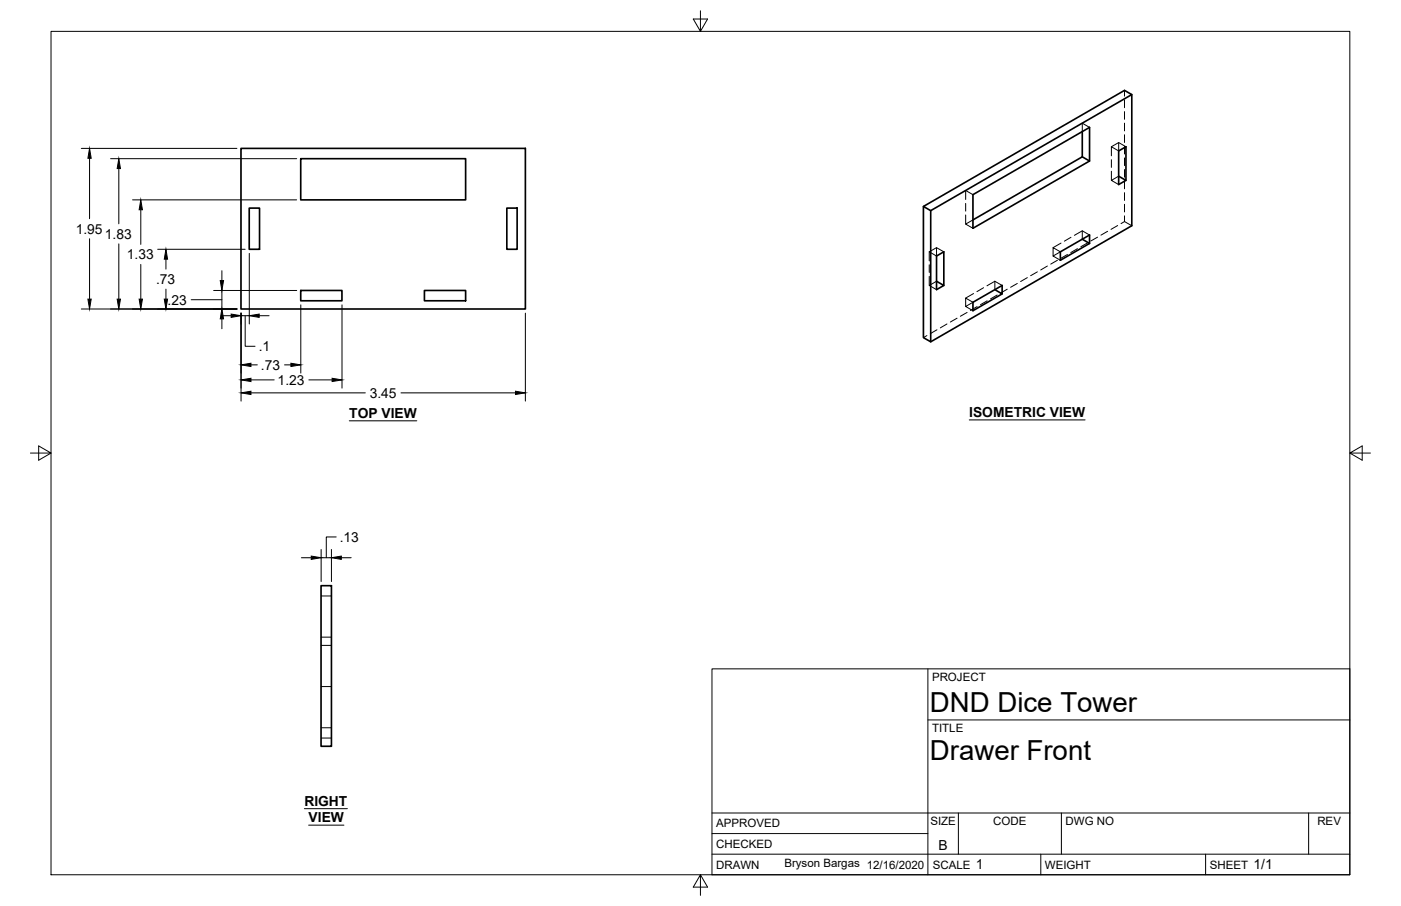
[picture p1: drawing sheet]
<svg xmlns="http://www.w3.org/2000/svg" width="432mm" height="279mm" viewBox="0 0 432 279" stroke-linecap="round" stroke-linejoin="round" font-family="sans-serif">
<!-- layer: Hidden -->
<g fill="none" stroke="#000" stroke-width=".31">
<path d="M335.8 39.3l-2.2-1.3v2.6M346.6 27.9v1.8M346.6 30.8v2.4M346.6 34.4v2.4M346.6 38v2.4M342.5 45.3l2.3-1.3 2.2 1.3M342.5 49.3v2.3M342.5 52.8v2.8M344.8 44v2.5l-2.3-1.2v2.7M344.8 54.3l-2.3 1.3 2.3 1.3M346.6 41.6v2.3M346.6 45.1v2.4"/>
<path d="M346.6 48.7v2.4M346.6 52.3v2.4M346.6 55.8v2.4M346.6 59.4v2.4M286.4 77.7l2.2-1.3 2.3 1.3M286.4 77.7v2.8M288.6 76.4v2.6l-2.2-1.3M297.6 62.7v2.4M297.6 66.3v2.8M299.9 67.8l-2.3 1.3 2.3 1.3M299.9 60l-2.3-1.3v2.8M324.6 79v-2.6l2.2 1.3-2.2 1.3 2.2 1.3"/>
<path d="M327 75l-2.4 1.4M329 78.5l-2.1 1.2M330.1 73.2l-2.1 1.2M332.1 76.7l-2.1 1.2M333.6 71.2v2.6M335.2 74.9l-2.1 1.2M335.8 72.5l-2.2-1.3-2.5 1.4M338.3 73.1l-2.1 1.2M341.4 71.3l-2.1 1.2M344.5 69.6l-2.1 1.1M346.6 68.3l-1.1 .7M346.6 68.3l2.2 1.3"/>
<path d="M346.6 63v2.4M346.6 66.6v1.7M286.4 81.7v2.3M286.4 85.2v2.8M288.6 86.7l-2.2 1.3 2.2 1.3M291.9 99.9l-2.1 1.2M295 98.1l-2.1 1.2M297.6 94.5v-2.6l2.3 1.3-2.3 1.3 2.3 1.3M298.1 96.4l-2.1 1.1M300.1 90.5l-2.5 1.4M301.2 94.6l-2.1 1.2M303.1 88.7l-2 1.2"/>
<path d="M304.2 92.8l-2 1.2M306.6 86.7v2.6M306.6 86.7l2.3 1.3M306.6 86.7l-2.4 1.4M307.3 91l-2 1.2M310.4 89.2l-2 1.2M313.5 87.4l-2 1.2M316.6 85.6l-2 1.2M319.7 83.8l-2.1 1.2M322.8 82l-2 1.2M325.9 80.3l-2.1 1.1M285.7 103.5l-1.1 .6"/>
<path d="M288.8 101.7l-2.1 1.2M99 196.5h3.2M99 183.8h3.2M99 199h3.2M99 211.7h3.2M99 227.6h3.2M99 224.4h3.2"/>
</g>
<!-- layer: Visible -->
<g fill="none" stroke="#000" stroke-width=".51">
<path d="M348.8 29.2v40.4l-61.9 35.8-2.3-1.3v-40.4M74.3 45.8h87.6v49.5h-87.6zM92.7 48.9h50.8v12.7h-50.8zM333.6 48.4l2.2 1.3-35.9 20.7v-10.4l35.9-20.7v10.4M333.6 48.4l-33.7 19.4M333.6 40.6v7.8M344.8 54.3l2.2 1.3-2.2 1.3v-10.4l2.2-1.2v10.3M76.8 64.2h3.2v12.7h-3.2zM156.2 64.2h3.2v12.7h-3.2zM286.9 65l61.9-35.8-2.2-1.3-62 35.8 2.3 1.3v40.4M333.6 73.8l2.2 1.3-9 5.2v-2.6l9-5.2v2.6M92.7 89.6h12.7v3.2h-12.7z"/>
<path d="M130.8 89.6h12.7v3.2h-12.7zM288.6 86.7l2.3 1.3-2.3 1.3v-10.3l2.3-1.3v10.3M306.6 89.3l2.3 1.3-9 5.2v-2.6l9-5.2v2.6M99 180.6h3.2v49.5h-3.2z"/>
</g>
<!-- layer: Border -->
<path d="M15.7 9.7h400.3v260.1h-400.3zM215.9 3.3v6.4l-2.2-3.8h4.4l-2.2 3.8M9.4 139.7h6.3l-3.8-2.2v4.4l3.8-2.2M416 139.7l3.8 2.2v-4.4l-3.8 2.2h6.4M215.9 269.8l2.2 3.8h-4.4l2.2-3.8v6.3" fill="none" stroke="#000" stroke-width=".31"/>
<!-- layer: Titleblock -->
<path d="M219.4 206.3h196.6v63.5h-196.6zM286 206.3v63.5M286 222h130M219.4 257.1h66.6M219.4 250.7h196.6M295.4 250.7v12.7M327.1 250.7v12.7M403.3 250.7v12.7M219.4 263.4h196.6M320.8 263.4v6.4M371.6 263.4v6.4" fill="none" stroke="#000" stroke-width=".31"/>
<!-- layer: Annotations -->
<path d="M107.7 129.8h20.8M298.7 129.5h35.7M93.8 249.4h13.3M95.1 254.5h10.9" fill="none" stroke="#000" stroke-width=".31"/>
<!-- layer: Dimensions -->
<g fill="none" stroke="#000" stroke-width=".31">
<path d="M25.1 45.8h47.9M27.6 48.8v18.7M34.1 48.9h57.3M36.6 52v17M27.6 73.6v18.6M36.6 75.2v17M40.9 61.6h50.5M43.4 64.7v10.7M48.6 76.9h27M51.1 79.9v3.1M76.8 78.1v21.8M25.1 95.3h47.9"/>
<path d="M43.4 81.6v10.6M51.1 89.2v3M58.9 92.4h9.5M65.8 89.6h25.6M68.2 97.4h3M68.4 83.5v3M68.4 89.6v5.7M68.4 98.3v3.1M74.3 96.6v27.1M74.3 97.4h2.5M75.6 97.4v9.4h3M79.9 97.4h3"/>
<path d="M92.7 94v21.1M105.4 94v25.7M161.9 96.6v27.1M77.3 112.5h2M77.3 117.2h7.2M87.7 112.5h2M95.2 117.2h7.2M77.3 121.2h35.3M123.6 121.2h35.3M92.9 172h3M99 169.5v9.8M99 172h3.2"/>
<path d="M102.2 169.5v9.8M103.6 165.6h-3v6.4M105.2 172h3"/>
</g>
<g fill="#000" stroke="#000" stroke-width=".31">
<path d="M27.6 45.8l.5 3h-1zM36.6 48.9l.5 3.1h-1zM43.4 61.6l.5 3.1h-1zM51.1 76.9l.5 3h-1zM27.1 92.2h1l-.5 3.1zM36.1 92.2h1l-.5 3.1zM42.9 92.2h1l-.5 3.1zM50.6 92.2h1l-.5 3.1zM68.4 95.3l.5 3h-1zM67.9 86.5h1l-.5 3.1zM71.2 96.9l3.1 .5-3.1 .5zM76.8 97.4l3.1-.5v1z"/>
<path d="M74.3 112.5l3-.5v1zM74.3 117.2l3-.6v1.1zM89.7 112l3 .5-3 .5zM102.4 116.6l3 .6-3 .5zM74.3 121.2l3-.5v1zM158.9 120.7l3 .5-3 .5zM95.9 171.5l3.1 .5-3.1 .5zM102.2 172l3-.5v1z"/>
</g>
<g font-size="8.5">
<text x="286.6" y="219.5">DND Dice Tower</text>
<text x="286.6" y="234.5">Drawer Front</text>
</g>
<g font-size="4.3">
<text x="23.3" y="72">1.95</text>
<text x="32.3" y="73.6">1.83</text>
<text x="39.1" y="80">1.33</text>
<text x="48.1" y="87.6">.73</text>
<text x="51.7" y="93.9">.23</text>
<text x="79.8" y="108.3">.1</text>
<text x="80.4" y="114">.73</text>
<text x="85.6" y="118.7">1.23</text>
<text x="114" y="122.6">3.45</text>
<text x="107.7" y="128.9">TOP VIEW</text>
<text x="298.7" y="128.6">ISOMETRIC VIEW</text>
<text x="104.7" y="167.1">.13</text>
<text x="93.8" y="248.5">RIGHT</text>
<text x="95.1" y="253.6">VIEW</text>
<text x="289.2" y="262.1">B</text>
<text x="300.8" y="268.1">1</text>
<text x="386.4" y="268.1">1/1</text>
</g>
<g font-size="3.5">
<text x="287.3" y="210.1">PROJECT</text>
<text x="287.3" y="225.8">TITLE</text>
<text x="220.7" y="255.2">APPROVED</text>
<text x="286.7" y="254.5">SIZE</text>
<text x="306.1" y="254.5">CODE</text>
<text x="328.4" y="254.5">DWG NO</text>
<text x="406" y="254.5">REV</text>
<text x="220.7" y="261.5">CHECKED</text>
<text x="220.7" y="267.9">DRAWN</text>
<text x="241.7" y="267.5">Bryson Bargas 12/16/2020</text>
<text x="287.5" y="267.9">SCALE</text>
<text x="322.1" y="267.9">WEIGHT</text>
<text x="372.9" y="267.9">SHEET</text>
</g>
</svg>
